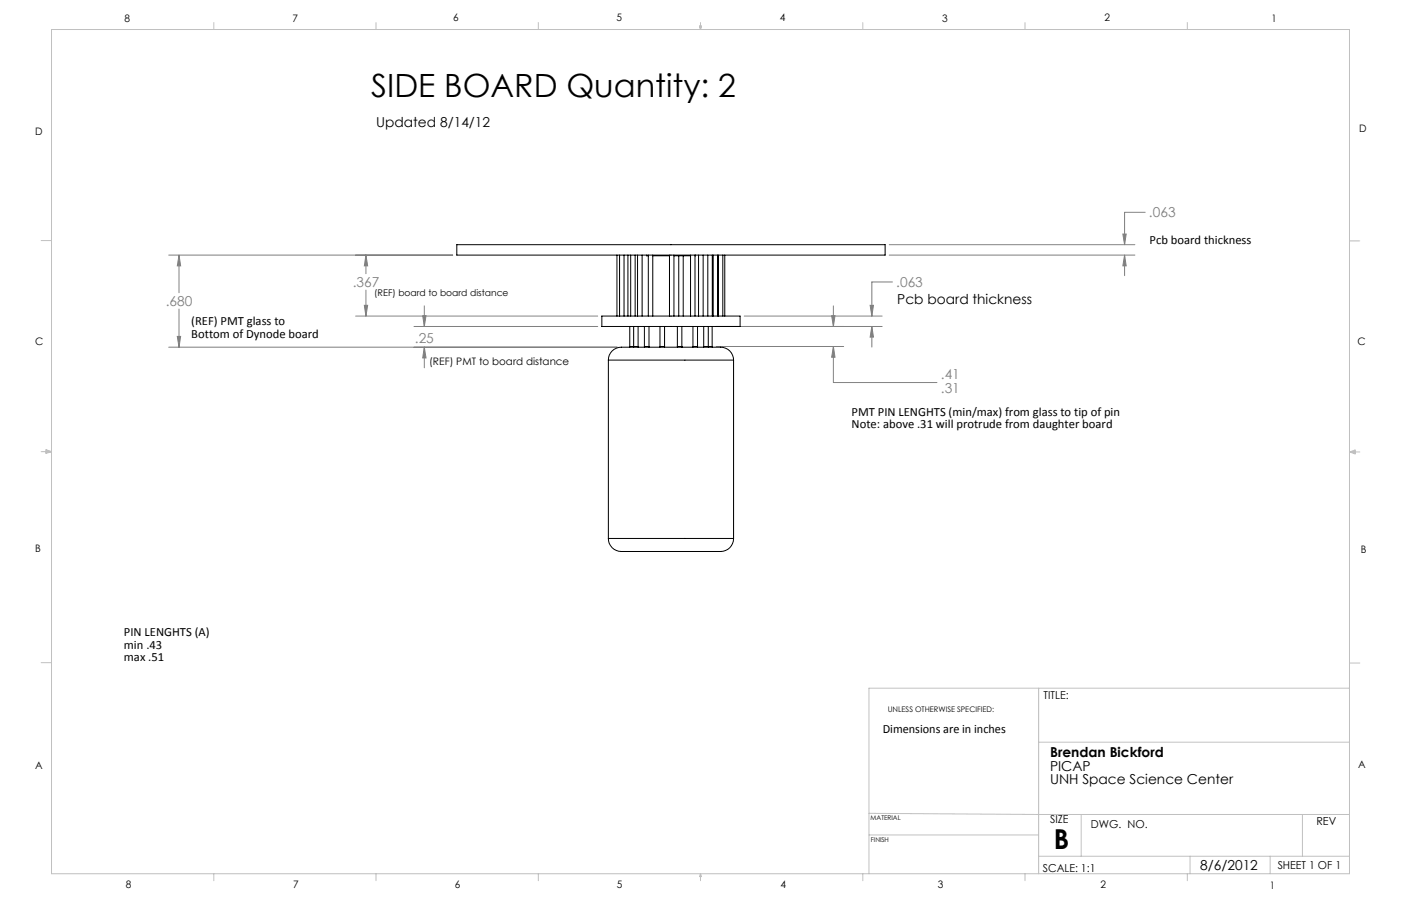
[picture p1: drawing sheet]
<svg xmlns="http://www.w3.org/2000/svg" width="432mm" height="279mm" viewBox="0 0 432 279" stroke-linecap="round" stroke-linejoin="round" font-family="sans-serif">
<g fill="none" stroke="#c0c0c0" stroke-width=".31">
<path d="M15.9 9.1h400v260.4h-400zM65.9 6.9v2.2M115.9 6.9v2.2M165.9 6.9v2.2M215.6 8h.6l-.3 1.1zM215.7 8l.2 1.1M215.9 6.9v2.2M216 8l-.1 1.1M265.9 6.9v2.2M315.9 6.9v2.2M365.9 6.9v2.2M12.7 74.2h3.2"/>
<path d="M415.9 74.3h3.2M12.7 139.3h3.2M14.2 139.1l1.7 .2M14.2 138.7l1.7 .6-1.7 .5zM15.9 139.3l-1.7 .3M415.9 139.4h3.2M415.9 139.4l1.8-.6v1.2zM415.9 139.4l1.8 .3M417.7 139.2l-1.8 .2M12.7 204.4h3.2M320.1 212.2v57.3M415.9 204.5h3.2"/>
<path d="M415.9 212.2h-148.1v57.3M320.1 228.9h95.8M267.8 250.8l52.3 .4h95.8M267.8 257.5h52.3M333.2 251.2v12.9M401.4 251.2v12.9M65.9 269.5v2.1M115.9 269.5v2.1M165.9 269.5v2.1M215.9 269.5v2.1M215.9 269.5l.3 .8h-.6zM265.9 269.5v2.1"/>
<path d="M315.9 269.5v2.1M320.1 264.1h95.8M365.9 269.5v2.1M366.8 264.1v5.4M391.5 264.1v5.4"/>
</g>
<g fill="none" stroke="#808080" stroke-width=".31">
<path d="M52 78.7h87.5M55.2 78.7l.5 3.3h-1.1zM55.2 78.7v11.6M112.8 78.7l.5 3.3h-1zM112.8 78.7v5.7M274.1 78.7h75.7M274.1 75.5h75.7M346.1 72.2h1l-.5 3.3zM346.6 78.7l.5 3.3h-1zM346.6 78.7v6.3M353 65.5h-6.4v10M55.2 95.3v11.8"/>
<path d="M109.6 97.5h74.6M112.3 94.2h1l-.5 3.3zM112.8 89.5v8M130.3 97.4h1l-.5 3.3zM130.8 94.3v6.4M229.4 97.5h42.5M256.3 97.4h1.1l-.5 3.3zM256.9 94.3v6.4M268.2 94.2h1l-.5 3.3zM275.1 87h-6.4v10.5M52 107.1h138.2M54.6 103.8h1.1l-.5 3.3z"/>
<path d="M127.6 100.7h56.6M130.8 107.1l.5 3.3h-1zM130.8 107.1v6.3M220.8 106.9h39.2M220.8 100.7h51.1M256.9 106.9l.5 3.3h-1.1zM256.9 106.9v11.1h31.9M268.7 100.7l.5 3.3h-1zM268.7 100.7v6.3"/>
</g>
<path d="M256.9 106.9l.5 3.3h-1.1zM256.3 97.4h1.1l-.5 3.3zM112.3 94.2h1l-.5 3.3zM112.8 78.7l.5 3.3h-1zM130.3 97.4h1l-.5 3.3zM130.8 107.1l.5 3.3h-1zM346.1 72.2h1l-.5 3.3zM346.6 78.7l.5 3.3h-1zM54.6 103.8h1.1l-.5 3.3zM55.2 78.7l.5 3.3h-1.1zM268.7 100.7l.5 3.3h-1zM268.2 94.2h1l-.5 3.3z" fill="#808080"/>
<g fill="none" stroke="#000" stroke-width=".31">
<path d="M140.8 75.5h132v3.2h-132zM190.1 78.7v18.8M191 78.7v18.8M192.3 78.7v18.8M193.5 78.7v18.8M194.4 78.7v18.8M195.8 78.7v18.8M196.5 78.7v18.8M197.9 78.7v18.8M199.3 78.7v.2h.5M199.8 78.7v18.8M201.2 78.9h5.1"/>
<path d="M201.2 78.7v18.8M206.3 78.7v18.8M207.7 78.9h5.1M207.7 78.7v18.8M209.2 78.9v18.6M210.6 78.9v18.6M212.8 78.7v18.8M214.2 78.7v18.8M214.3 78.7l-.1 .2M215.3 78.7v18.8M216.7 78.7v18.8M218.2 78.7v18.8"/>
<path d="M219.5 78.7v18.8M219.8 78.7v18.8M221.2 78.7v18.8M221.4 78.7v18.8M222.8 78.7v18.8M223.4 78.7v18.8M185.5 97.5h42.6v3.2h-42.6zM187.5 111.1a4.4 4.4 0 0 1 5.5-4h27.4a4.6 4.6 0 0 1 5.7 4M187.5 111.1h38.6M187.5 111.1v55M194.1 106.9h1.2zM194.1 100.7v6.4"/>
<path d="M195.3 106.9h1.4zM195.3 100.7v6.4M196.7 100.7v6.4M198.6 106.9h1.4zM198.6 100.7v6.4M200 100.7v6.4M203.4 106.9h1.4zM203.4 100.7v6.4M204.8 100.7v6.4M208.8 106.9h1.3zM208.8 100.7v6.4M210.1 100.7v6.4"/>
<path d="M213.6 106.9h1.4zM213.6 100.7v6.4M215 100.7v6.4M216.9 106.9h1.4zM216.9 100.7v6.4M218.3 106.9h1.2zM218.3 100.7v6.4M219.5 100.7v6.4M226.1 111.1v55M187.5 166.1a4.4 4.4 0 0 0 5.5 4h27.4a6.3 6.3 0 0 0 4.5-1.2 4.2 4.2 0 0 0 1.2-2.8M187.5 166.1h38.6"/>
</g>
<text font-size="9.9" x="114.4" y="29.9">SIDE BOARD Quantity: 2</text>
<text font-size="8.5" x="324.8" y="262">B</text>
<g font-size="4.2">
<text x="115.9" y="39.2">Updated 8/14/12</text>
<text x="276.6" y="93.7">Pcb board thickness</text>
<text x="323.6" y="233.6">Brendan Bickford</text>
<text x="323.6" y="237.7">PICAP</text>
<text x="323.6" y="241.9">UNH Space Science Center</text>
<text x="369.9" y="268.4">8/6/2012</text>
</g>
<g font-size="4.2" fill="#808080">
<text x="354.1" y="67">.063</text>
<text x="108.7" y="88.5">.367</text>
<text x="276.2" y="88.5">.063</text>
<text x="51.1" y="94.4">.680</text>
<text x="127.9" y="105.7">.25</text>
<text x="290" y="117">.41</text>
<text x="290" y="121.1">.31</text>
</g>
<g font-size="3.9">
<text x="354.3" y="75.1">Pcb board thickness</text>
<text x="59" y="100.3">(REF) PMT glass to</text>
<text x="59" y="104.1">Bottom of Dynode board</text>
<text x="262.5" y="128.2">PMT PIN LENGHTS (min/max) from glass to tip of pin</text>
<text x="262.5" y="132">Note: above .31 will protrude from daughter board</text>
<text x="38.2" y="196.2">PIN LENGHTS (A)</text>
<text x="38.2" y="200.1">min .43</text>
<text x="38.2" y="203.9">max .51</text>
<text x="272.1" y="225.9">Dimensions are in inches</text>
</g>
<g font-size="3.4">
<text x="321.7" y="215.7">TITLE:</text>
<text x="323.6" y="253.9">SIZE</text>
<text x="336.2" y="255.5">DWG. NO.</text>
<text x="405.7" y="254.5">REV</text>
<text x="321.4" y="268.9">SCALE: 1:1</text>
<text x="393.8" y="267.9">SHEET 1 OF 1</text>
</g>
<g font-size="3.2">
<text x="38.3" y="6.7">8</text>
<text x="90.2" y="6.7">7</text>
<text x="139.7" y="6.5">6</text>
<text x="190" y="6.5">5</text>
<text x="240.4" y="6.5">4</text>
<text x="290.4" y="6.7">3</text>
<text x="340.4" y="6.5">2</text>
<text x="391.9" y="6.7">1</text>
<text x="10.9" y="41.6">D</text>
<text x="418.9" y="40.7">D</text>
<text x="10.9" y="106.3">C</text>
<text x="418.4" y="106.4">C</text>
<text x="132.3" y="112.6">(REF) PMT to board distance</text>
<text x="10.8" y="170.2">B</text>
<text x="419.4" y="170.6">B</text>
<text x="10.8" y="237.2">A</text>
<text x="418.6" y="236.8">A</text>
<text x="38.8" y="273.8">8</text>
<text x="90.4" y="273.8">7</text>
<text x="140.2" y="273.8">6</text>
<text x="190.1" y="273.9">5</text>
<text x="240.5" y="273.8">4</text>
<text x="289" y="273.9">3</text>
<text x="339.1" y="273.8">2</text>
<text x="391.4" y="274.1">1</text>
</g>
<text font-size="2.8" x="115.3" y="91.3">(REF) board to board distance</text>
<text font-size="2.4" x="273.6" y="219.7">UNLESS OTHERWISE SPECIFIED:</text>
<g font-size="2">
<text x="268.3" y="252.9">MATERIAL</text>
<text x="268.4" y="259.7">FINISH</text>
</g>
</svg>
